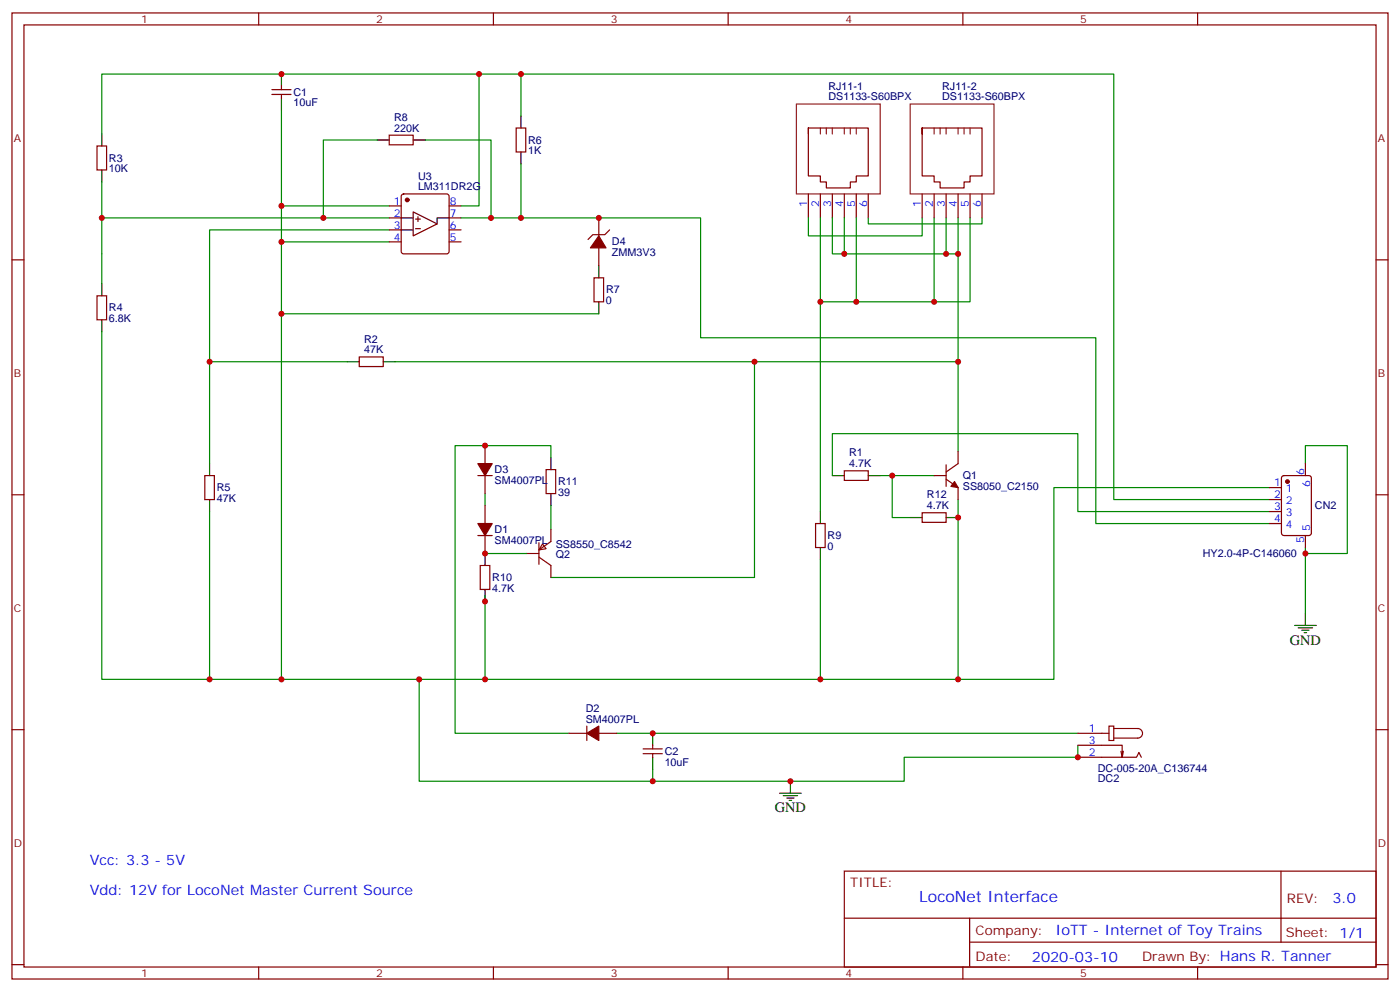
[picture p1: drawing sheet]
<svg xmlns="http://www.w3.org/2000/svg" width="412mm" height="292mm" viewBox="0 0 412 292" stroke-linecap="round" stroke-linejoin="round" font-family="sans-serif">
<g fill="none" stroke="#870000" stroke-width=".35">
<path d="M3.5 3.8h405.4v284.3h-405.4zM7.1 7.3h398.2v277.3h-398.2zM76.2 3.8v3.5M145.3 3.8v3.5M214.5 3.8v3.5M283.6 3.8v3.5M352.8 3.8v3.5M80.1 27.8h5.6M80.1 26.4h5.6M82.9 25.3v1.1M82.9 27.8v1.1M114.7 39.8h7v2.8h-7z"/>
<path d="M152 37.7h2.9v7h-2.9zM238.1 37.7h17.7v14.1h-3.6v1.8h-1.7v1.7h-7.1v-1.7h-1.7v-1.8h-3.6v-14.1v1.7M271.6 37.7h17.7v14.1h-3.5v1.8h-1.8v1.7h-7.1v-1.7h-1.7v-1.8h-3.6v-14.1v1.7M28.6 43h2.8v7h-2.8zM118.4 57.3l.5-.2h12.7l.5 .2 .2 .5v16.2l-.2 .5-.5 .2h-12.7l-.5-.2-.2-.5v-16.2zM238.1 57.1v7M241.7 57.1v7M245.2 57.1v7M248.7 57.1v7M252.2 57.1v7M255.8 57.1v7M271.6 57.1v7"/>
<path d="M275.2 57.1v7M278.7 57.1v7M282.2 57.1v7M285.8 57.1v7M289.3 57.1v7M3.5 76.5h3.6M114.7 60.6h3.5M114.7 71.2h3.5M114.7 64.1h3.5M114.7 67.7h3.5M132.3 60.6h3.5M132.3 71.2h3.5"/>
<path d="M132.3 64.1h3.5M132.3 67.7h3.5M176.4 64.1v5.3M176.4 73v5.2M179.6 67.7l-1.4 1.4h-3.6l-1.4 1.4M405.3 76.5h3.6M28.6 87.1h2.8v7h-2.8zM175 81.8h2.8v7h-2.8zM105.8 105.1h7.1v2.8h-7.1zM60.3 140h2.8v7h-2.8zM140.8 140h4.2M142.9 131.2v5.3"/>
<path d="M142.9 140v5.3M160.9 138.2h2.8v7.1h-2.8zM248.7 138.6h7.1v2.8h-7.1zM275.2 140h3.5M278.7 136.8v6.4M282.2 132.9v3.6l-3.5 2.4M384.5 136.5v3.5M3.5 145.6h3.6M140.8 157.6h4.2M142.9 148.8v5.3M142.9 157.6v5.3M158.7 159.7v6.4"/>
<path d="M162.3 155.9v3.5l-3.6 2.5M240.2 154.1h2.9v7h-2.9zM271.6 150.9h7.1v2.8h-7.1zM278.7 141l3.5 2.5v3.5M373.9 143.5h3.6M373.9 147h3.6M373.9 150.6h3.6M373.9 154.1h3.6M377.7 140.2l.5-.2h7.4l.6 .4 .1 16.5-.5 .7h-7.6l-.7-.4v-16.5zM384.5 157.6v3.5M405.3 145.6h3.6M141.5 166.4h2.8v7.1h-2.8z"/>
<path d="M155.2 162.9h3.5M158.7 164l3.6 2.4v3.6M159.8 160.1l1.1 1.4-2.2 .4zM3.5 214.8h3.6M167.6 215.8h5.3M172.9 213.7v4.2M176.4 215.8h5.3M192.3 219.4v1M317.5 219.4h13.1v3.5l.3-1.8M317.5 215.8h9.2M326.7 213.7h1.4v4.2h-1.4zM328.1 214.4h7a1.41 1.41 0 0 1 1.5 1.4 1.41 1.41 0 0 1-1.5 1.4h-7"/>
<path d="M405.3 214.8h3.6M189.4 221.8h5.7M189.4 220.4h5.7M192.3 221.8v1.1M317.5 222.9h17.3l.7-1.4 .7 1.4M330.2 221.1l.4 1.8M248.7 256.4h156.6v28.2h-156.6zM377.3 256.4v20.9M248.7 270.2h156.5M285.6 277.3h119.6M285.6 270.2v14.2M3.5 283.9h3.6"/>
<path d="M76.2 284.6v3.5M145.3 284.6v3.5M214.5 284.6v3.5M283.6 284.6v3.5M352.8 284.6v3.5M405.3 283.9h3.6"/>
</g>
<g fill="none" stroke="#008700" stroke-width=".35">
<path d="M30 39.4v-17.6h111.1v38.8h-5.3M82.9 32.4v28.2M141.1 21.8h187v125.2h45.8M153.5 21.8v12.3M30 53.6v29.9M111.1 41.2h-15.9v22.9M125.2 41.2h19.4v22.9M153.5 48.3v15.8M30 64.1h84.7M82.9 71.2h31.8M114.7 67.7h-53v68.8M114.7 60.6h-31.8v139.4"/>
<path d="M135.8 64.1h70.6v35.3h116.4v54.7h51.1M238.1 64.1v5.3h33.5v-5.3M241.7 64.1v86.5M245.2 64.1v10.6h33.5v-10.6M248.7 64.1v10.6M252.2 64.1v24.7h-10.5M255.8 64.1v1.8h33.5v-1.8M275.2 64.1v24.7h-23M278.7 74.7h3.5M282.2 64.1v42.4h-165.8M285.8 64.1v24.7h-10.6M30 97.6v102.4h252.2v-53"/>
<path d="M82.9 92.4h93.5M61.7 106.5h40.6M222.2 106.5v63.5h-59.9M282.2 106.5v26.4M162.3 134.7v-3.5h-28.2v84.6h33.5M245.2 140v-12.4h72.3v23h56.4M259.3 140h15.9M262.8 140v12.3h5.3M384.5 136.5v-5.3h12.4v31.7h-12.4M61.7 150.6v49.4M142.9 145.3v3.5M162.3 148.8v7.1"/>
<path d="M373.9 143.5h-63.5v56.5h-28.2M142.9 175.3v24.7M142.9 162.9h12.3M241.7 164.7v35.3M384.5 161.1v19.5M123.5 200v29.9h142.8v-7h51.2v-3.5M181.7 215.8h135.8M192.3 226.4v3.5"/>
</g>
<g fill="none" stroke="#8c2424" stroke-width=".35">
<path d="M234.6 30.6h24.7v26.5h-24.7zM241.7 37.7v1.7M243.4 37.7v1.7M245.2 37.7v1.7M248.7 37.7v1.7M250.5 37.7v1.7M252.2 37.7v1.7M268.1 30.6h24.7v26.5h-24.7zM275.2 37.7v1.7M276.9 37.7v1.7M278.7 37.7v1.7M282.2 37.7v1.7"/>
<path d="M284 37.7v1.7M285.8 37.7v1.7"/>
</g>
<g fill="none" stroke="#000" stroke-width=".35">
<path d="M30 39.4v3.6M82.9 21.8v3.5M82.9 28.9v3.5M153.5 34.1v3.6M30 50v3.6M111.1 41.2h3.6M121.7 41.2h3.5M153.5 44.7v3.6M118.2 64.1h3.5M118.2 67.7h3.5M132.3 64.1h-3.5v1.8M176.4 78.2v3.6"/>
<path d="M30 83.5v3.6M30 94.1v3.5M176.4 88.8v3.6M102.3 106.5h3.5M112.9 106.5h3.5M61.7 136.5v3.5M162.3 134.7v3.5M245.2 140h3.5M255.8 140h3.5M61.7 147v3.6M162.3 145.3v3.5M241.7 150.6v3.5"/>
<path d="M268.1 152.3h3.5M278.7 152.3h3.5M142.9 162.9v3.5M142.9 173.5v3.5M241.7 161.1v3.6M381.4 184.1h6.3M382.4 184.8h4.2M383.5 185.5h2.1M384.2 186.2h.7M384.5 180.6v3.5M192.3 215.8v3.6M192.3 222.9v3.5"/>
<path d="M229.7 233.5h6.3M230.7 234.2h4.2M231.8 234.9h2.1M232.5 235.6h.7M232.8 229.9v3.6"/>
</g>
<g fill="#870000" stroke="#870000" stroke-width=".35">
<path d="M176.4 69.4l2.1 3.6h-4.6z"/>
<path d="M281.2 141.7l1 1.8-2.1-.3z"/>
<path d="M172.9 215.8l3.5-2.1v4.2z"/>
<path d="M140.8 154.1h4.2l-2.1 3.5z"/>
<path d="M140.8 136.5h4.2l-2.1 3.5z"/>
<circle cx="119.9" cy="58.8" r=".53"/>
<circle cx="379.2" cy="141.7" r=".53"/>
</g>
<path d="M121.7 62.4l7.1 3.5-7.1 3.5zM122.4 64.5h1.4M122.4 67.3h1.4M123.1 63.8v1.4" fill="none" stroke="#600" stroke-width=".35"/>
<g fill="#c00">
<circle cx="192.3" cy="229.9" r=".88"/>
<circle cx="176.4" cy="64.1" r=".88"/>
<circle cx="82.9" cy="92.4" r=".88"/>
<circle cx="141.1" cy="21.8" r=".88"/>
<circle cx="153.5" cy="21.8" r=".88"/>
<circle cx="317.5" cy="222.9" r=".88"/>
<circle cx="232.8" cy="229.9" r=".88"/>
<circle cx="282.2" cy="106.5" r=".88"/>
<circle cx="262.8" cy="140" r=".88"/>
<circle cx="142.9" cy="200" r=".88"/>
<circle cx="61.7" cy="200" r=".88"/>
<circle cx="82.9" cy="200" r=".88"/>
<circle cx="248.7" cy="74.7" r=".88"/>
<circle cx="252.2" cy="88.8" r=".88"/>
<circle cx="82.9" cy="71.2" r=".88"/>
<circle cx="61.7" cy="106.5" r=".88"/>
<circle cx="30" cy="64.1" r=".88"/>
<circle cx="275.2" cy="88.8" r=".88"/>
<circle cx="278.7" cy="74.7" r=".88"/>
<circle cx="282.2" cy="74.7" r=".88"/>
<circle cx="241.7" cy="88.8" r=".88"/>
<circle cx="222.3" cy="106.5" r=".88"/>
<circle cx="82.9" cy="60.6" r=".88"/>
<circle cx="95.3" cy="64.1" r=".88"/>
<circle cx="123.5" cy="200" r=".88"/>
<circle cx="282.2" cy="200" r=".88"/>
<circle cx="153.5" cy="64.1" r=".88"/>
<circle cx="144.6" cy="64.1" r=".88"/>
<circle cx="384.5" cy="162.9" r=".88"/>
<circle cx="241.7" cy="200" r=".88"/>
<circle cx="142.9" cy="131.2" r=".88"/>
<circle cx="142.9" cy="162.9" r=".88"/>
<circle cx="142.9" cy="177" r=".88"/>
<circle cx="282.2" cy="152.3" r=".88"/>
<circle cx="192.3" cy="215.8" r=".88"/>
<circle cx="82.9" cy="21.8" r=".88"/>
</g>
<text font-size="4.6" fill="#00f" x="270.8" y="265.4">LocoNet Interface</text>
<g font-size="4.2">
<text x="379.9" y="189.7">GND</text>
<text x="228.2" y="239.1">GND</text>
</g>
<g font-size="4.2" fill="#00f">
<text x="26.5" y="254.6">Vcc: 3.3 - 5V</text>
<text x="26.5" y="263.5">Vdd: 12V for LocoNet Master Current Source</text>
<text x="392.5" y="265.7">3.0</text>
<text x="310.9" y="275.2">IoTT - Internet of Toy Trains</text>
<text x="304" y="283">2020-03-10</text>
</g>
<g font-size="3.9" fill="#800">
<text x="250.5" y="261">TITLE:</text>
<text x="379.1" y="265.7">REV:</text>
<text x="287.4" y="275.2">Company:</text>
<text x="378.7" y="275.8">Sheet: 1/1</text>
<text x="287.4" y="282.9">Date:</text>
<text x="336.4" y="282.9">Drawn By: Hans R. Tanner</text>
</g>
<g font-size="3.2" fill="#800">
<text x="41.6" y="6.8">1</text>
<text x="110.8" y="6.8">2</text>
<text x="179.9" y="6.8">3</text>
<text x="249.1" y="6.8">4</text>
<text x="318.2" y="6.8">5</text>
<text x="4.1" y="41.9">A</text>
<text x="405.9" y="41.9">A</text>
<text x="4.1" y="111.1">B</text>
<text x="405.9" y="111.1">B</text>
<text x="4.1" y="180.2">C</text>
<text x="405.9" y="180.2">C</text>
<text x="4.1" y="249.3">D</text>
<text x="405.9" y="249.3">D</text>
<text x="41.6" y="287.6">1</text>
<text x="110.8" y="287.6">2</text>
<text x="179.9" y="287.6">3</text>
<text x="249.1" y="287.6">4</text>
<text x="318.2" y="287.6">5</text>
</g>
<g font-size="3.2" fill="#000080">
<text x="86.4" y="28.2">C1</text>
<text x="244" y="29.6">DS1133-S60BPX</text>
<text x="244" y="26.4">RJ11-1</text>
<text x="277.5" y="29.6">DS1133-S60BPX</text>
<text x="277.5" y="26.4">RJ11-2</text>
<text x="86.4" y="31.3">10uF</text>
<text x="116.1" y="35.6">R8</text>
<text x="116.1" y="38.7">220K</text>
<text x="32.1" y="47.6">R3</text>
<text x="155.6" y="45.3">1K</text>
<text x="155.6" y="42.4">R6</text>
<text x="32.1" y="50.7">10K</text>
<text x="123.1" y="52.8">U3</text>
<text x="123.1" y="56">LM311DR2G</text>
<text x="180.3" y="75.4">ZMM3V3</text>
<text x="180.3" y="72.2">D4</text>
<text x="178.5" y="89.5">0</text>
<text x="178.5" y="86.4">R7</text>
<text x="32.1" y="94.8">6.8K</text>
<text x="32.1" y="91.7">R4</text>
<text x="107.3" y="100.8">R2</text>
<text x="107.3" y="104">47K</text>
<text x="250.1" y="137.5">4.7K</text>
<text x="250.1" y="134.3">R1</text>
<text x="145.7" y="142.5">SM4007PL</text>
<text x="145.7" y="139.3">D3</text>
<text x="164.4" y="142.8">R11</text>
<text x="283.6" y="141">Q1</text>
<text x="63.9" y="147.7">47K</text>
<text x="63.9" y="144.6">R5</text>
<text x="164.4" y="146">39</text>
<text x="273.1" y="149.9">4.7K</text>
<text x="273.1" y="146.7">R12</text>
<text x="283.6" y="144.2">SS8050_C2150</text>
<text x="387.3" y="149.9">CN2</text>
<text x="145.7" y="160.1">SM4007PL</text>
<text x="145.7" y="156.9">D1</text>
<text x="163.7" y="161.1">SS8550_C8542</text>
<text x="243.8" y="161.9">0</text>
<text x="243.8" y="158.7">R9</text>
<text x="163.7" y="164.3">Q2</text>
<text x="354.3" y="164">HY2.0-4P-C146060</text>
<text x="145" y="171">R10</text>
<text x="145" y="174.2">4.7K</text>
<text x="172.5" y="209.5">D2</text>
<text x="172.5" y="212.7">SM4007PL</text>
<text x="195.8" y="225.4">10uF</text>
<text x="195.8" y="222.2">C2</text>
<text x="323.4" y="227.1">DC-005-20A_C136744</text>
<text x="323.4" y="230.3">DC2</text>
</g>
<g font-size="3.2" fill="#00f">
<text x="116" y="60.3">1</text>
<text x="116" y="63.8">2</text>
<text x="132.5" y="63.8">7</text>
<text x="132.5" y="60.3">8</text>
<text x="237.8" y="60.9" transform="rotate(-90 237.8 60.9)">1</text>
<text x="241.3" y="60.9" transform="rotate(-90 241.3 60.9)">2</text>
<text x="244.8" y="60.9" transform="rotate(-90 244.8 60.9)">3</text>
<text x="248.4" y="60.9" transform="rotate(-90 248.4 60.9)">4</text>
<text x="251.9" y="60.9" transform="rotate(-90 251.9 60.9)">5</text>
<text x="255.4" y="60.9" transform="rotate(-90 255.4 60.9)">6</text>
<text x="271.3" y="60.9" transform="rotate(-90 271.3 60.9)">1</text>
<text x="274.8" y="60.9" transform="rotate(-90 274.8 60.9)">2</text>
<text x="278.3" y="60.9" transform="rotate(-90 278.3 60.9)">3</text>
<text x="281.9" y="60.9" transform="rotate(-90 281.9 60.9)">4</text>
<text x="285.4" y="60.9" transform="rotate(-90 285.4 60.9)">5</text>
<text x="288.9" y="60.9" transform="rotate(-90 288.9 60.9)">6</text>
<text x="116" y="70.8">4</text>
<text x="116" y="67.3">3</text>
<text x="132.5" y="70.8">5</text>
<text x="132.5" y="67.3">6</text>
<text x="375.3" y="143.2">1</text>
<text x="384.2" y="139.8" transform="rotate(-90 384.2 139.8)">6</text>
<text x="385.9" y="143.3" transform="rotate(-90 385.9 143.3)">6</text>
<text x="375.3" y="146.7">2</text>
<text x="378.8" y="144.9">1</text>
<text x="378.8" y="148.4">2</text>
<text x="375.3" y="150.2">3</text>
<text x="375.3" y="153.7">4</text>
<text x="378.8" y="152">3</text>
<text x="378.8" y="155.5">4</text>
<text x="384.2" y="159.8" transform="rotate(-90 384.2 159.8)">5</text>
<text x="385.9" y="156.3" transform="rotate(-90 385.9 156.3)">5</text>
<text x="320.8" y="215.5">1</text>
<text x="320.8" y="219">3</text>
<text x="320.8" y="222.5">2</text>
</g>
</svg>
